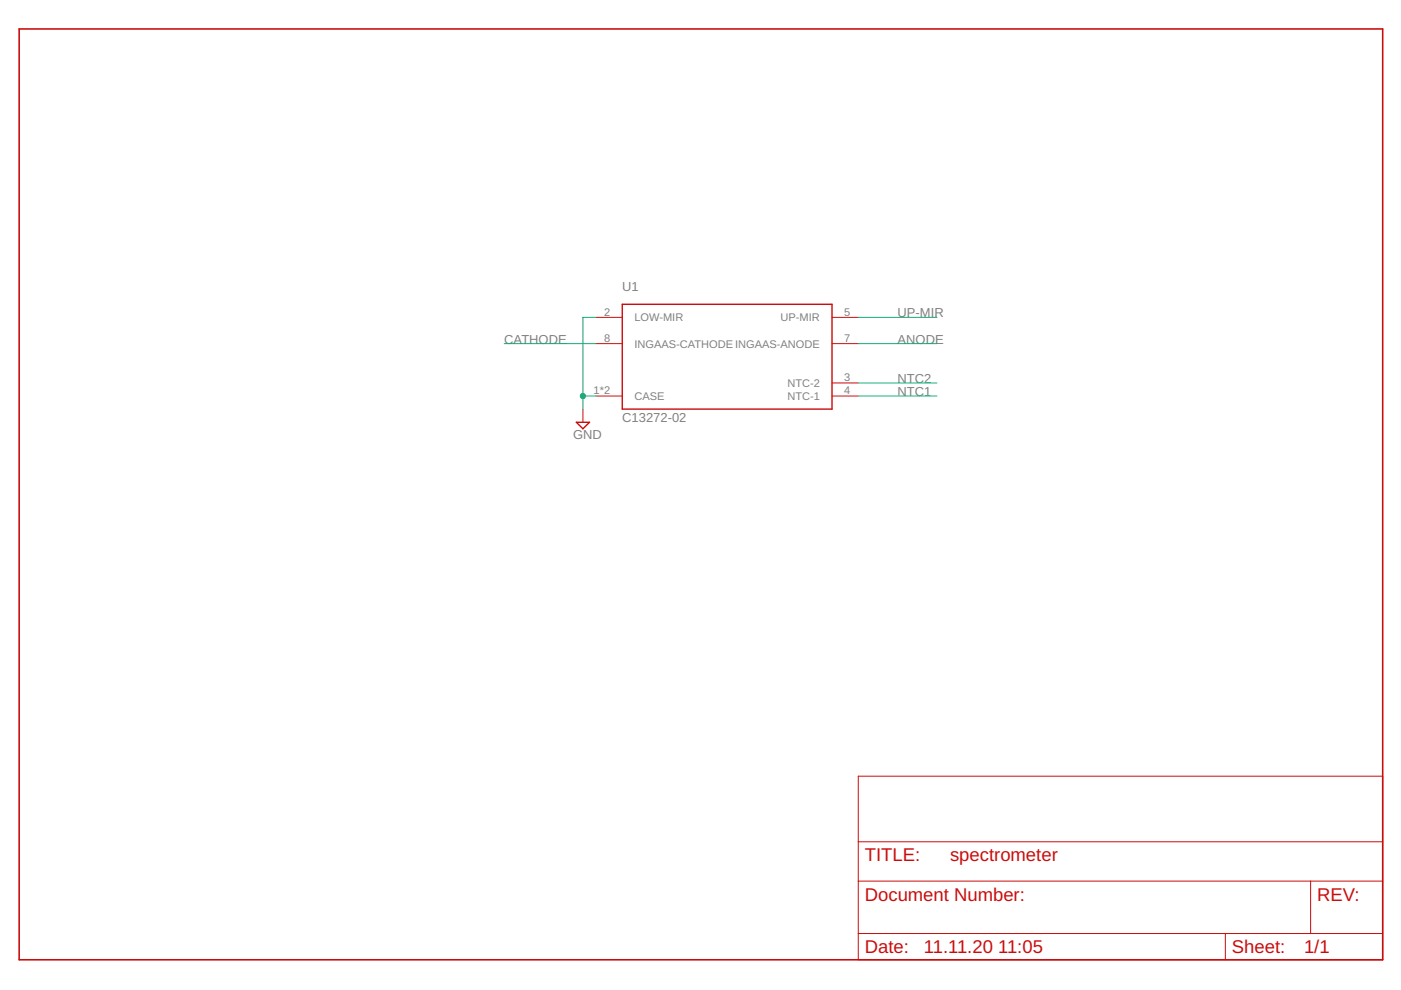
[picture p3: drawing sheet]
<svg xmlns="http://www.w3.org/2000/svg" width="297mm" height="210mm" viewBox="0 0 297 210" stroke-linecap="round" stroke-linejoin="round" font-family="sans-serif">
<g fill="none" stroke="#c90d0c" stroke-width=".21">
<path d="M126.4 67.3h5.5M126.4 72.9h5.5M176.4 67.3h5.6M176.4 72.9h5.6M123.6 86.7v2.8M126.4 84h5.5M176.4 84h5.6M176.4 81.2h5.6M182 164.6h111.2v38.9h-111.2zM182 178.5h111.2M182 186.8h111.2M182 197.9h111.2"/>
<path d="M259.8 197.9v5.6M277.9 186.8v11.1"/>
</g>
<path d="M131.9 64.5h44.5v22.2h-44.5zM122.2 89.5h2.8l-1.4 1.4z" fill="none" stroke="#c90d0c" stroke-width=".3"/>
<path d="M4.1 6.1h289.1v197.4h-289.1z" fill="none" stroke="#c90d0c" stroke-width=".34"/>
<path d="M106.9 72.9h19.5M126.4 67.3h-2.8v19.4M182 67.3h16.6M182 72.9h16.6M123.6 84h2.8M182 84h16.6M182 81.2h16.6" fill="none" stroke="#0dab76" stroke-width=".21"/>
<circle cx="123.6" cy="84" r=".55" fill="#0dab76" stroke="#0dab76" stroke-width=".21"/>
<g font-size="3.9" fill="#c90d0c">
<text x="183.4" y="182.6">TITLE:</text>
<text x="201.4" y="182.6">spectrometer</text>
<text x="183.4" y="191">Document Number:</text>
<text x="279.3" y="191">REV:</text>
<text x="183.4" y="202.1">Date:</text>
<text x="195.9" y="202.1">11.11.20</text>
<text x="211.6" y="202.1">11:05</text>
<text x="261.2" y="202.1">Sheet:</text>
<text x="276.5" y="202.1">1/1</text>
</g>
<g font-size="2.8" fill="#808080">
<text x="131.9" y="61.7">U1</text>
<text x="190.3" y="67.3">UP-MIR</text>
<text x="106.9" y="72.8">CATHODE</text>
<text x="190.3" y="72.8">ANODE</text>
<text x="190.3" y="81.2">NTC2</text>
<text x="190.3" y="84">NTC1</text>
<text x="131.9" y="89.5">C13272-02</text>
<text x="121.5" y="93">GND</text>
</g>
<g font-size="2.3" fill="#808080">
<text x="128.1" y="66.9">2</text>
<text x="134.5" y="68.1">LOW-MIR</text>
<text x="165.5" y="68.1">UP-MIR</text>
<text x="179" y="66.9">5</text>
<text x="128.1" y="72.5">8</text>
<text x="134.5" y="73.7">INGAAS-CATHODEINGAAS-ANODE</text>
<text x="179" y="72.5">7</text>
<text x="125.8" y="83.6">1*2</text>
<text x="166.9" y="82">NTC-2</text>
<text x="179" y="83.6">4</text>
<text x="179" y="80.8">3</text>
<text x="134.5" y="84.8">CASE</text>
<text x="166.9" y="84.8">NTC-1</text>
</g>
</svg>
